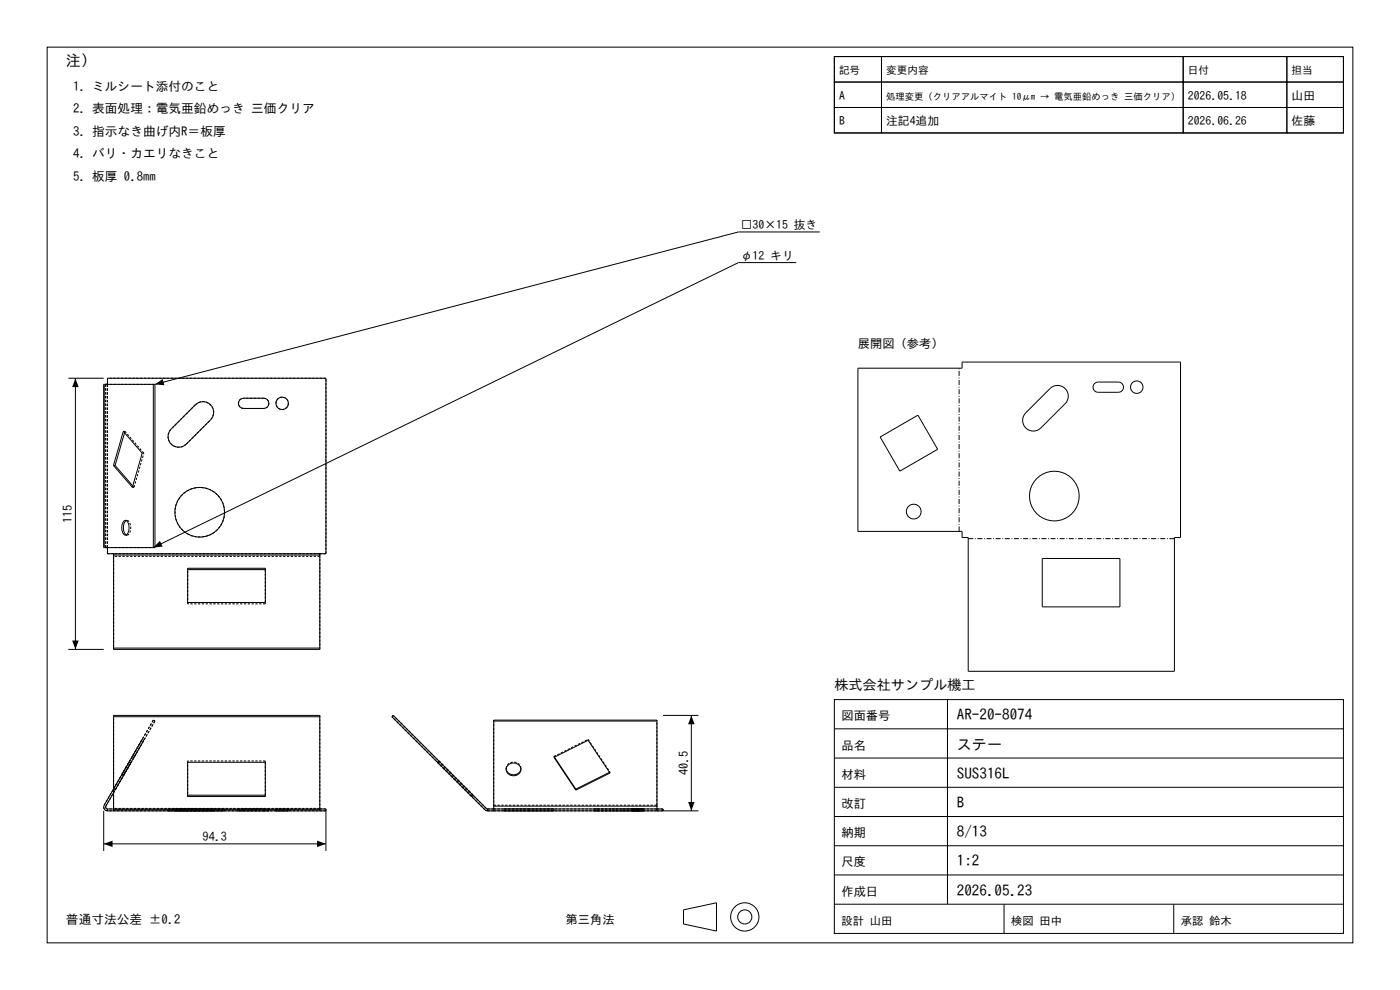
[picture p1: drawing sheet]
<svg xmlns="http://www.w3.org/2000/svg" width="297mm" height="210mm" viewBox="0 0 297 210" stroke-linecap="round" stroke-linejoin="round" font-family="sans-serif">
<g fill="none" stroke="#000" stroke-width=".21">
<path d="M10 10h277v190h-277zM177 12h10v5.4h-10zM177 17.4h10v5.4h-10zM177 12h108v16.2h-108zM187 12h64v5.4h-64zM187 17.4h64v5.4h-64zM251 12h22v5.4h-22zM251 17.4h22v5.4h-22zM273 12h12v5.4h-12zM273 17.4h12v5.4h-12zM177 22.8h10v5.4h-10zM187 22.8h64v5.4h-64z"/>
<path d="M251 22.8h22v5.4h-22zM273 22.8h12v5.4h-12zM168.9 55.7h-12.2l-124.2 60.5v-34.7M173.9 49.2h-17.2l-123.8 32.3M182 78.1h22.1v-1.3h46.3v37.2h-1.3v28.4h-43.7v-28.4h-1.3v-1.3h-22.1zM14.5 80.2h7.5M16 80.2v57.6M22.1 81.5h-.1v34.7h.1M22.1 81.5v34.7M22.1 81.5h10.8M22.8 81.5v-1.3h46.3v37.3h-46.3v-1.3M24.1 98.7h.3"/>
<path d="M24.4 98.7l3.8 4.4M26.2 91.5l4 4.6-2.1 7.3-4-4.7zM26.4 91.8l-2 6.9M32.9 81.5v34.7h-10.8M36.3 91l5.2-5.1a2.27 2.27 0 0 1 3.2 0 2.27 2.27 0 0 1 0 3.2l-5.2 5.1a2.27 2.27 0 0 1-3.2 0 2.27 2.27 0 0 1 0-3.2zM50.9 84.8l.8-.3h4.3a1.09 1.09 0 0 1 1 1.1 1.09 1.09 0 0 1-1 1h-4.3a1.09 1.09 0 0 1-1-.6 1.09 1.09 0 0 1 .2-1.2zM186.7 92.7l8-4.6 4.2 7.2-8 4.6zM217.6 87.6l5.2-5.2a2.27 2.27 0 0 1 3.2 0 2.27 2.27 0 0 1 0 3.2l-5.2 5.2a2.27 2.27 0 0 1-3.2 0 2.27 2.27 0 0 1 0-3.2zM232.2 81.4l.8-.4h4.3a1.08 1.08 0 0 1 1 1.1 1.08 1.08 0 0 1-1 1.1h-4.3a1.08 1.08 0 0 1-1-.7 1.08 1.08 0 0 1 .2-1.1zM24.1 117.5v.2M24.1 117.7v20.1h43.7v-20.1M24.1 117.7h43.7"/>
<path d="M26.3 110.5l.3-.1a1.97 1.97 0 0 1 .2 3.1h-.2a2.02 2.02 0 0 1-.3-3zM26.8 110.4a2.21 2.21 0 0 0 0 3.1M67.8 117.5v.2M221.1 118.5h16.5v10.2h-16.5zM14.5 137.8h7.5M24.1 137.5h43.7M39.8 120.5h16.5v7.3h-16.5zM39.8 120.8h16.5M24.1 152h43.7M104.7 153h34.7M140.7 151.8h7.5M146.7 151.8v20.2"/>
<path d="M177 148.4h108v49.6h-108zM177 154.6h108M201 148.4v43.4M22 172v8.5M22 179h47.1M22.8 172h46.3M22.8 171.6h1.3M22.8 171.6v.4M24.1 171.8v.2M24.1 167.3l-2 3.5a.8 .8 0 0 0 .7 1.2M24.1 168.1l-1.7 2.9 .1 .5 .3 .1M24.1 171.8v-20h43.7v20"/>
<path d="M24.1 171.8h43.7M39.8 161.7h16.5v7.3h-16.5zM39.8 168.7h16.5M67.8 171.8v.2M67.8 171.6h1.3v8.9M103.4 171.6l-.2-.1-19.8-19.7-.3 .2 19.8 19.8 .5 .2M103.4 172h44.8M103.4 171.6h37.3v.4M103.4 171.6v.4M104.7 171v.6M104.7 171h34.7M104.7 171v-18.2h34.7v18.2"/>
<path d="M107.4 163.1a1.6 1.6 0 0 0 1.5 1.3 1.6 1.6 0 0 0 1.6-1.3M107.8 162.2a1.49 1.49 0 0 1 2-.1 1.49 1.49 0 0 1 .4 1.9 1.54 1.54 0 0 1-1.9 .5 1.54 1.54 0 0 1-.8-1.8zM117.5 160.7l7.3-3.7 4.6 7-7.2 3.6zM117.6 160.6l4.6 6.8M122.2 167.4v.2M129.3 163.8l-7.1 3.6M139.4 171v.6M177 179.4h108M177 173.2h108M177 167h108M177 160.8h108M145 193l7-1.5v6l-7-1.5z"/>
<path d="M177 191.8h108M177 185.6h108M213 191.8v6.2M249 191.8v6.2"/>
<circle cx="59.9" cy="85.6" r="1.32"/>
<circle cx="241.2" cy="82.1" r="1.32"/>
<circle cx="42.4" cy="108.7" r="5.3"/>
<circle cx="193.8" cy="108.5" r="1.56"/>
<circle cx="223.7" cy="105.2" r="5.3"/>
<circle cx="158" cy="194.5" r="3"/>
<circle cx="158" cy="194.5" r="1.5"/>
</g>
<g fill="none" stroke="#000" stroke-width=".21" stroke-dasharray=".5 .3" stroke-linecap="butt">
<path d="M22.4 81.5h.4M22.4 81.5v34.7M22.5 81.5h-.1M22.5 81.5h10.4M22.8 80.2v1.3M22.8 81.5h-.8M26.2 91.5h.3M26.5 91.5l-.1 .3M30.2 96.1h.3M30.5 96.1l-4-4.6M39.5 94.2a2.27 2.27 0 0 1-3.2 0 2.27 2.27 0 0 1 0-3.2M39.5 94.2l5.2-5.1"/>
<path d="M41.5 85.9l-5.2 5.1M41.5 85.9a2.27 2.27 0 0 1 3.2 0 2.27 2.27 0 0 1 0 3.2M51.7 86.6a1.09 1.09 0 0 1-1.1-1 1.09 1.09 0 0 1 1.1-1.1M51.7 86.6h4.3M56 84.5h-4.3M56 84.5a1.09 1.09 0 0 1 1 1.1 1.09 1.09 0 0 1-1 1M61.2 85.6a1.32 1.32 0 0 1-1.9 1.2 1.32 1.32 0 0 1-.4-2.2 1.32 1.32 0 0 1 2.2 .5l.1 .5M69.1 80.2h-46.3M22.4 116.2h.4M22.5 116.2v-34.7M22.5 116.2h-.1M22.8 117.5h1.3"/>
<path d="M22.8 116.2v-34.7M22.8 116.2v1.3M22.8 116.2h-.8M24.1 117.5v.5M24.1 118v19.8M26.6 110.4h.4M26.8 113.5h.2M27 110.4h-.2M27 113.5a1.97 1.97 0 0 0 .1-3.1h-.1M27 113.5h-.4M28.1 103.4h.3M28.2 103.1l.2 .3"/>
<path d="M28.4 103.4l2.1-7.3M32.9 116.2h-10.4M47.6 108.7a5.3 5.3 0 0 1-7.6 4.7 5.3 5.3 0 0 1-.8-8.9 5.3 5.3 0 0 1 8.3 3.2l.1 1M67.8 117.5h1.3M67.8 117.5h-43.7M67.8 117.5v.5M67.8 118h-43.7M69.1 117.5v-37.3M39.8 128.1v-7.3M39.8 128.1v-.3M39.8 120.8v-.3M56.3 128.1h-16.5"/>
<path d="M56.3 120.8v7.3M56.3 128.1v-.3M56.3 120.8v-.3M67.8 137.8v-19.8M30.2 156.8l-4 7M30.2 156.8l.3 .2M30.5 157l-4 7M32.5 152.8l.4 .2M32.5 152.8l-8.4 14.5M32.9 153l-8.8 15.1M67.8 151.8v19.7M83.1 152l.3-.2"/>
<path d="M104.7 152.8v18M124.8 156.8l4.6 7M124.8 156.8v.2M22.1 170.8l10.4-18M22.4 171l.1 .5 .3 .1M22.4 171l10.5-18M22.8 172v-.4M22.8 171.6v.4M22.8 172a.8 .8 0 0 1-.7-1.2M24.1 167.4l4-6.9M24.1 167.4l.3 .2M24.1 171.6v.4"/>
<path d="M24.1 171.5v.1M24.1 171.5v-19.7M24.4 167.6l4-6.9M25.8 164.4l1.6-2.7M26.2 163.8l-2.1 3.6M26.2 163.8l.3 .2M26.2 164.6l1.5-2.7M26.2 164.6l-.4-.2M26.5 164l-2.1 3.6M26.6 163l-.8 1.4M26.9 163.2l-.7 1.4M27.4 161.7l-.8 1.3"/>
<path d="M27.7 161.9l-.8 1.3M27.7 161.9l-.3-.2M28.1 160.5l2.1-3.7M28.1 160.5l.3 .2M28.4 160.7l2.1-3.7M35.6 172h.7M35.6 171.6h.7M35.6 171.6v.4M37.1 172h10.5M37.1 171.6h10.5M37.1 171.6v.4M39.5 172h-3.9"/>
<path d="M39.5 172h5.2M39.5 171.6h-3.9M39.5 171.6h5.2M39.8 161.4v7.3M39.8 161.7v-.3M39.8 169v-.3M41.5 172h-5.2M41.5 172h3.8M41.5 171.6h-5.2M41.5 171.6h3.8M45.3 172h-.6M45.3 171.6h-.6"/>
<path d="M45.3 171.6v.4M47.6 172h-10.5M47.6 171.6h-10.5M47.6 172v-.4M50.6 172h1.1M50.6 171.6h1.1M50.6 171.6v.4M51.7 172h-1.1M51.7 172h4.3M51.7 171.6h-1.1M51.7 171.6h4.3M56 172h-4.3"/>
<path d="M56 172h1M56 171.6h-4.3M56 171.6h1M56.3 161.4h-16.5M56.3 168.7v-7.3M56.3 161.7v-.3M56.3 169v-.3M57 172h-1M57 171.6h-1M57 171.6v.4M58.5 172h2.7M58.5 171.6h2.7"/>
<path d="M58.5 171.6v.4M61.2 172h-2.7M61.2 171.6h-2.7M61.2 172v-.4M67.8 171.6v.4M67.8 171.6h-43.7M67.8 171.5v.1M67.8 171.5h-43.7M69.1 172v-.4M69.1 172h-46.3M69.1 171.6h-46.3M92.8 161.7l7.3 7.3"/>
<path d="M92.8 161.7l.3-.3M93.1 161.4l7.3 7.3M100.1 169l-7.3-7.3M100.1 169l.3-.3M100.4 168.7l-7.3-7.3M102.9 171.8l-19.8-19.8M103.2 171.5l.2 .1M103.2 171.5l-19.8-19.7M103.4 171.6v.4M103.4 172v-.4M103.4 172l-.5-.2M104.7 172h34.7"/>
<path d="M104.7 172h-1.3M104.7 171.6h34.7M104.7 171.6h-1.3M104.7 170.8h34.7M104.7 172v-1.2M104.7 171.6v.4M107 172h10.5M107 171.6h10.5M107 171.6v.4M107.4 163a1.58 1.58 0 0 1 1.5-1.3 1.58 1.58 0 0 1 1.6 1.3M107.4 163.2v-.2M107.4 163.1v-.1"/>
<path d="M110.5 163v.1M110.5 163v.2M112.2 172h-5.2M112.2 171.6h-5.2M117.5 172h-5.3M117.5 171.6h-5.3M117.5 171.6v.4M117.5 160.5l7.3-3.7M117.5 160.5v.2M117.6 160.6l-.1-.1M126 172h3.9M126 171.6h3.9"/>
<path d="M126 171.6v.4M126.7 172h-.7M126.7 172h5.1M126.7 171.6h-.7M126.7 171.6h5.1M129.4 163.8h-.1M129.4 163.8v.2M134 172h2.7M134 171.6h2.7M134 171.6v.4M134.3 172h2.1M134.3 171.6h2.1"/>
<path d="M134.3 172v-.4M135 172h-5.1M135 172h.7M135 171.6h-5.1M135 171.6h.7M135.3 172h-1.3M135.3 171.6h-1.3M135.7 172h-3.9M135.7 171.6h-3.9M135.7 171.6v.4M136.4 172h-2.1M136.4 171.6h-2.1"/>
<path d="M136.4 172v-.4M136.7 172h-1.4M136.7 171.6h-1.4M136.7 171.6v.4M139.4 171.6v.4M139.4 172v-1.2M139.4 170.8v-18M140.7 172v-.4M140.7 172h-1.3M140.7 171.6h-1.3"/>
</g>
<path d="M16 80.2l.7 1.9h-1.4zM32.9 81.5l1.6-1.1 .4 1.3zM33.9 114.7l.6 1.2-2 .3zM15.3 135.9h1.4l-.7 1.9zM146.7 151.8l.6 1.8h-1.3zM22 179l1.9-.7v1.4zM67.3 178.3l1.8 .7-1.8 .7zM146 170.1h1.3l-.6 1.9z" fill="#000"/>
<path d="M203.5 112.7v-34.6M249.1 114.3h-43.7" fill="none" stroke="#000" stroke-width=".21" stroke-dasharray="1.1 .4 .2 .4" stroke-linecap="butt"/>
<g font-size="3.2">
<text x="14" y="14">注）</text>
<text x="203" y="152.8">AR-20-8074</text>
<text x="203" y="159">ステー</text>
<text x="203" y="165.2">SUS316L</text>
<text x="203" y="171.4">B</text>
<text x="203" y="177.6">8/13</text>
<text x="203" y="183.8">1:2</text>
<text x="203" y="190">2026.05.23</text>
</g>
<text font-size="3" x="177" y="146.4">株式会社サンプル機工</text>
<g font-size="2.7">
<text x="15.5" y="19.2">1. ミルシート添付のこと</text>
<text x="15.5" y="24">2. 表面処理：電気亜鉛めっき 三価クリア</text>
<text x="15.5" y="28.8">3. 指示なき曲げ内R＝板厚</text>
<text x="15.5" y="33.6">4. バリ・カエリなきこと</text>
<text x="15.5" y="38.4">5. 板厚 0.8mm</text>
<text x="14" y="196">普通寸法公差 ±0.2</text>
</g>
<g font-size="2.6">
<text x="182" y="73.8">展開図（参考）</text>
<text x="15.3" y="110.9" transform="rotate(-90 15.3 110.9)">115</text>
<text x="178.5" y="152.8">図面番号</text>
<text x="178.5" y="159">品名</text>
<text x="146" y="164.5" transform="rotate(-90 146 164.5)">40.5</text>
<text x="178.5" y="165.2">材料</text>
<text x="178.5" y="171.4">改訂</text>
<text x="43" y="178.3">94.3</text>
<text x="178.5" y="177.6">納期</text>
<text x="178.5" y="183.8">尺度</text>
<text x="178.5" y="190">作成日</text>
<text x="120" y="196">第三角法</text>
</g>
<g font-size="2.5">
<text x="178" y="21.2">A</text>
<text x="252" y="21.2">2026.05.18</text>
<text x="274" y="21.2">山田</text>
<text x="178" y="26.6">B</text>
<text x="188" y="26.6">注記4追加</text>
<text x="252" y="26.6">2026.06.26</text>
<text x="274" y="26.6">佐藤</text>
<text x="157.2" y="48.6">□30×15 抜き</text>
<text x="157.2" y="55.1">φ12 キリ</text>
</g>
<g font-size="2.4">
<text x="178.5" y="196.2">設計 山田</text>
<text x="214.5" y="196.2">検図 田中</text>
<text x="250.5" y="196.2">承認 鈴木</text>
</g>
<g font-size="2.3">
<text x="178" y="15.8">記号</text>
<text x="188" y="15.8">変更内容</text>
<text x="252" y="15.8">日付</text>
<text x="274" y="15.8">担当</text>
</g>
<text font-size="2" x="188" y="21.2">処理変更（クリアアルマイト 10μm → 電気亜鉛めっき 三価クリア）</text>
</svg>
